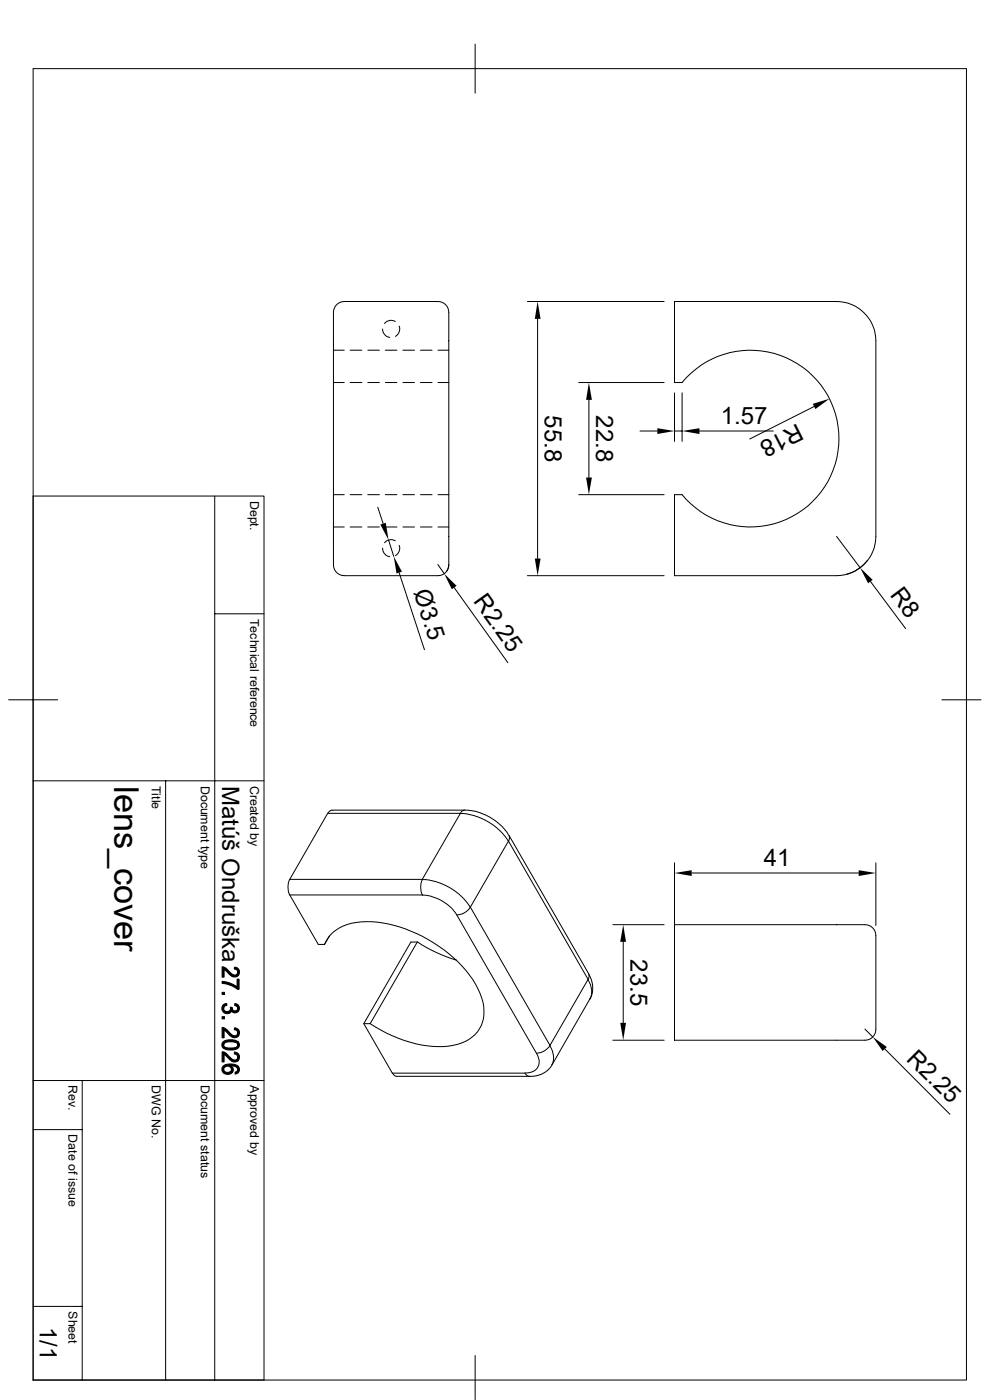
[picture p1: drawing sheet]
<svg xmlns="http://www.w3.org/2000/svg" width="210mm" height="297mm" viewBox="0 0 210 297" stroke-linecap="round" stroke-linejoin="round" font-family="sans-serif">
<g fill="none" stroke="#000" stroke-width=".21">
<path d="M7 14.6h198v278.2h-198zM100.8 9.4v10.4M70.7 74.3h2.3M71.4 64.6a2.29 2.29 0 0 1 1.7-.6h19.8a2.41 2.41 0 0 1 2.3 2.9v51.1a4.8 4.8 0 0 1-.7 3.5 2.29 2.29 0 0 1-1.6 .6h-19.8a2.41 2.41 0 0 1-2.4-2.9v-51.1a4.8 4.8 0 0 1 .7-3.5zM74.3 74.3h2.5M78 74.3h2.5M81.2 69.8a1.86 1.86 0 0 0 1.5 1.8M81.7 74.3h2.5M83.9 68.2a1.86 1.86 0 0 0-2.3 .4M84.7 69.2a1.84 1.84 0 0 1-.8 2.2M85.5 74.3h2.4M89.2 74.3h2.5"/>
<path d="M92.9 74.3h2.3M111.9 64h29M114 67.6v50.9M143.1 64h34.4a8.4 8.4 0 0 1 8.3 8.3v41.5a8.4 8.4 0 0 1-8.3 8.3h-34.4v-17.2h1.6a18.8 18.8 0 0 0 27.3 1.8 18.8 18.8 0 0 0 0-27.3 18.8 18.8 0 0 0-27.3 1.8h-1.6zM70.7 81.2h2.3M74.3 81.2h2.5M78 81.2h2.5M81.7 81.2h2.5M85.5 81.2h2.4M89.2 81.2h2.5M92.9 81.2h2.3M122.8 81.2h18.1"/>
<path d="M124.9 84.8v16.5M135.8 91.4h3.6M143.1 83.4v10.2M143.1 91.4h1.6M144.7 83.4v10.2M148.4 91.4h15.6M172.7 86.2l-13.7 6.9M7 105.2h49v187.6h-49M45.6 105.2v187.6M70.7 104.9h2.3M70.7 111.8h2.3M74.3 104.9h2.5"/>
<path d="M74.3 111.8h2.5M78 104.9h2.5M78 111.8h2.5M80.1 107.6l1.2 3.5M81.2 116.3a1.86 1.86 0 0 0 1.5 1.8M81.7 104.9h2.5M81.7 111.8h2.5M82.4 114.6l1.1 3.4M83.9 114.7a1.86 1.86 0 0 0-2.3 .4M84.7 115.7a1.84 1.84 0 0 1-.8 2.2M85.5 104.9h2.4M85.5 111.8h2.4"/>
<path d="M89.2 104.9h2.5M89.2 111.8h2.5M92.9 119.8l1.3 1.9M92.9 104.9h2.3M92.9 111.8h2.3M95.2 119.8l-.1 .7-.4 .7M122.8 104.9h18.1M177.5 113.8l5 6.6M184 118.9a8.5 8.5 0 0 1-4.4 2.9M45.6 130.2h10.4M84.7 121.5l5.3 16.3M96.4 124.7l11.3 15.9"/>
<path d="M111.9 122.1h29M184.7 123.4l7.4 9.9M1.8 148.5h10.4M199.8 148.5h8.3M7 165.7h49M35.1 165.7v127.1M69.5 172.6h28.2l-8.1 14h-28.1M69.5 172.6l-8 14M69.6 172.6l.7-.7h29l2.6 .5 1.4 .7 1.7 1 1.6 1.4 1.4 1.7 16.9 29.4 .6 1.3 .2 1.2-.1 1.6-.5 1.2M98.6 171.9l-.5 .1-.4 .6a13 13 0 0 1 10.1 5.8M107.9 178.4l16.9 29.4-8.1 14-16.9-29.4zM108 177.3l.1 .5-.2 .6"/>
<path d="M61.5 189.9l6 10.5h1.3l1.1-1.9M61.5 189.9h28.1M61.5 186.6a3.8 3.8 0 0 0 0 3.3M88.5 199.9l-10 17.3h-1.3M88.5 199.9h-1.3l-10 17.3 6 10.5h28.1M88.5 199.8a31.9 31.9 0 0 0 8.4 3.9M89.6 189.9a9.3 9.3 0 0 1 7.3 4.2l16.9 29.3M89.6 186.6a12.9 12.9 0 0 1 10.2 5.8 3.5 3.5 0 0 1-2.9 1.7M89.6 186.6a3.8 3.8 0 0 0 0 3.3M130 196.2h10.9M132.2 199.8v17.2M143.1 196.2h38.6a4.8 4.8 0 0 1 3.4 .6 2.29 2.29 0 0 1 .7 1.7v19.9a2.41 2.41 0 0 1-3 2.3h-39.7z"/>
<path d="M143.1 183v13.3M146.7 185.2h35.5M185.8 183v13.3M68.8 200.4a8.3 8.3 0 0 1 7.8-4.8 27.2 27.2 0 0 1 17.6 5.9 21.5 21.5 0 0 1 8.2 11.1 7.3 7.3 0 0 1-6.3 9.2 24.5 24.5 0 0 1-16.4-3.9l-1.2-.7M124.9 206.6l.1 .5-.3 .7a4 4 0 0 1 .4 4.1M125.1 211.9l-8.4 14.7-.7 .6-1.2 .7-1.1 .4h-1.4M183.5 218.3l1.6 1.7M7 239.6h10.4M7 229.2h49M17.4 229.2v63.6M83.3 227.7l.7 .6h28.3M111.4 227.7l.4 .5 .5 .1"/>
<path d="M113.8 223.4a2.5 2.5 0 0 1-1 4l-1.4 .2M116.6 221.8a4 4 0 0 1 .5 4.1M116.7 221.8a3.5 3.5 0 0 1-2.9 1.6M130 220.7h10.9M187.7 222.5l13.8 13.9M7 277.2h10.4M100.8 287.6v9.3"/>
</g>
<g fill="#000" stroke="#000" stroke-width=".21">
<path d="M47.1 210.5h.5v.5h-.5z" fill-rule="evenodd"/>
<path d="M47.1 215.7h.5v.5h-.5z" fill-rule="evenodd"/>
<path d="M47.5 213.1l.6-.2v.4l-.4 .1-.2 .5z" fill-rule="evenodd"/>
<path d="M47.3 213.2l.1-.1 .1 .8a.72 .72 0 0 0 .7 .7 .72 .72 0 0 0 .7-.6v.8a1.13 1.13 0 0 1-1.5 0 1.13 1.13 0 0 1-.1-1.6z" fill-rule="evenodd"/>
<path d="M48.9 213.7h.3v.9l-.1-.2-.2 .4z" fill-rule="evenodd"/>
<path d="M47.1 205.1l.9 .3 .6 .7a1.05 1.05 0 0 0 1.7 .4l.1-.3v.9a1.59 1.59 0 0 1-2.1-.8l-.8-.6v1.6h-.4z" fill-rule="evenodd"/>
<path d="M47.1 218l.8 .2 .8 .9a1 1 0 0 0 1.6 .3l.1-.3v.8a1.59 1.59 0 0 1-2.1-.7l-.8-.7v1.7h-.4z" fill-rule="evenodd"/>
<path d="M49.8 212.9l.7 .3-.1 .7-.2-.4-.4-.2z" fill-rule="evenodd"/>
<path d="M47.1 208.2l1.5 .3 1.7 .9v-1.7h.4v2.2h-.3l-1.9-1-1.4-.3z" fill-rule="evenodd"/>
<path d="M49.7 205.2a1.04 1.04 0 0 1 1.1 .7 1.04 1.04 0 0 1-.4 1.2v-1.1l-.2-.3-.5-.1z" fill-rule="evenodd"/>
<path d="M49.2 213.8a.6 .6 0 0 0 .6 .7 .6 .6 0 0 0 .6-.6l.1-.7a.95 .95 0 0 1 .1 1.4 .95 .95 0 0 1-1.4 0z" fill-rule="evenodd"/>
<path d="M49.7 218.1a1.04 1.04 0 0 1 1.1 .6 1.04 1.04 0 0 1-.4 1.2v-1.1l-.3-.3h-.4z" fill-rule="evenodd"/>
<path d="M47.5 226.9a.85 .85 0 0 0 .8 .6 .85 .85 0 0 0 .8-.6v.7a1.42 1.42 0 0 1-1.7 0z" fill-rule="evenodd"/>
<path d="M49 226.1a.89 .89 0 0 1 .1 1.5z" fill-rule="evenodd"/>
<path d="M47.5 220.9l1-.3 1.4 .1 .5 .2v.8a1.3 1.3 0 0 0-1.6-.7 1.06 1.06 0 0 0-1.3 .7z" fill-rule="evenodd"/>
<path d="M47.1 223.1l.6 .2 .9 .9a1.23 1.23 0 0 0 1.7 .5l.1-.4v.8a1.86 1.86 0 0 1-2.3-.9l-.6-.5v1.6h-.4z" fill-rule="evenodd"/>
<path d="M47.4 226.1l.4-.3 .8-.1 1.3 .1 .6 .3-.1 .8a1.16 1.16 0 0 0-1.4-.8v.4a.87 .87 0 0 0-.9-.3 .87 .87 0 0 0-.6 .7l-.1 .7a1.02 1.02 0 0 1 0-1.5z" fill-rule="evenodd"/>
<path d="M47.2 221.1l.2-.1 .1 .7a1.41 1.41 0 0 0 1.7 .6 1.02 1.02 0 0 0 1.2-.6v-.8a1.03 1.03 0 0 1 .3 1.3 1.03 1.03 0 0 1-1.2 .5h-1.1a1.09 1.09 0 0 1-1.1-.4 1.09 1.09 0 0 1-.1-1.2z" fill-rule="evenodd"/>
<path d="M49.7 223.2a1.07 1.07 0 0 1 1.1 .7 1.07 1.07 0 0 1-.4 1.2v-1.1l-.2-.3-.5-.1z" fill-rule="evenodd"/>
<path d="M50.5 226.1a.99 .99 0 0 1 .3 1.1 .99 .99 0 0 1-.9 .7v-.4l.3-.1 .2-.4z" fill-rule="evenodd"/>
</g>
<g fill="#000">
<path d="M114 64l.7 3.6h-1.2zM124.9 81.2l.7 3.6h-1.3zM139.4 90.8l3.7 .6-3.7 .7zM144.7 91.4l3.7-.6v1.3zM172.4 85.7l3.6-1.1-3 2.2zM80.7 111.3l1.1-.4 .6 3.7zM113.5 118.5h1.2l-.7 3.6zM124.3 101.3h1.3l-.7 3.6zM83.5 118l1.8 3.3-1.2 .4zM94.2 121.7l2.7 2.6-1.1 .7zM182.5 120.4l2.6 2.6-1 .7zM132.2 196.2l.6 3.6h-1.2z"/>
<path d="M143.1 185.2l3.6-.6v1.2zM182.2 184.6l3.6 .6-3.6 .6zM131.6 217h1.2l-.6 3.7zM185.1 220l3 2.1-.9 .9z"/>
</g>
<text font-size="7.3" x="24.2" y="166.7" transform="rotate(90 24.2 166.7)">lens_cover</text>
<g font-size="5.1">
<text x="115.6" y="88.1" transform="rotate(90 115.6 88.1)">55.8</text>
<text x="126.4" y="88.1" transform="rotate(90 126.4 88.1)">22.8</text>
<text x="152.9" y="89.9">1.57</text>
<text x="169.2" y="89.7" transform="rotate(153 169.2 89.7)">R18</text>
<text x="87.7" y="125.6" transform="rotate(72 87.7 125.6)">Ø3.5</text>
<text x="100.3" y="127.6" transform="rotate(54 100.3 127.6)">R2.25</text>
<text x="188.7" y="126.2" transform="rotate(53 188.7 126.2)">R8</text>
<text x="47.1" y="166.7" transform="rotate(90 47.1 166.7)">Matúš Ondruška</text>
<text x="162.1" y="183.8">41</text>
<text x="133.7" y="203.5" transform="rotate(90 133.7 203.5)">23.5</text>
<text x="192.1" y="224.8" transform="rotate(45 192.1 224.8)">R2.25</text>
<text x="8.4" y="281.4" transform="rotate(90 8.4 281.4)">1/1</text>
</g>
<g font-size="2.6">
<text x="53.1" y="106.3" transform="rotate(90 53.1 106.3)">Dept.</text>
<text x="53.1" y="131.3" transform="rotate(90 53.1 131.3)">Technical reference</text>
<text x="32.2" y="166.7" transform="rotate(90 32.2 166.7)">Title</text>
<text x="42.6" y="166.7" transform="rotate(90 42.6 166.7)">Document type</text>
<text x="53.1" y="166.7" transform="rotate(90 53.1 166.7)">Created by</text>
<text x="14.5" y="230.2" transform="rotate(90 14.5 230.2)">Rev.</text>
<text x="32.2" y="230.2" transform="rotate(90 32.2 230.2)">DWG No.</text>
<text x="42.6" y="230.2" transform="rotate(90 42.6 230.2)">Document status</text>
<text x="53.1" y="230.2" transform="rotate(90 53.1 230.2)">Approved by</text>
<text x="14.5" y="240.7" transform="rotate(90 14.5 240.7)">Date of issue</text>
<text x="14.5" y="278.2" transform="rotate(90 14.5 278.2)">Sheet</text>
</g>
</svg>
